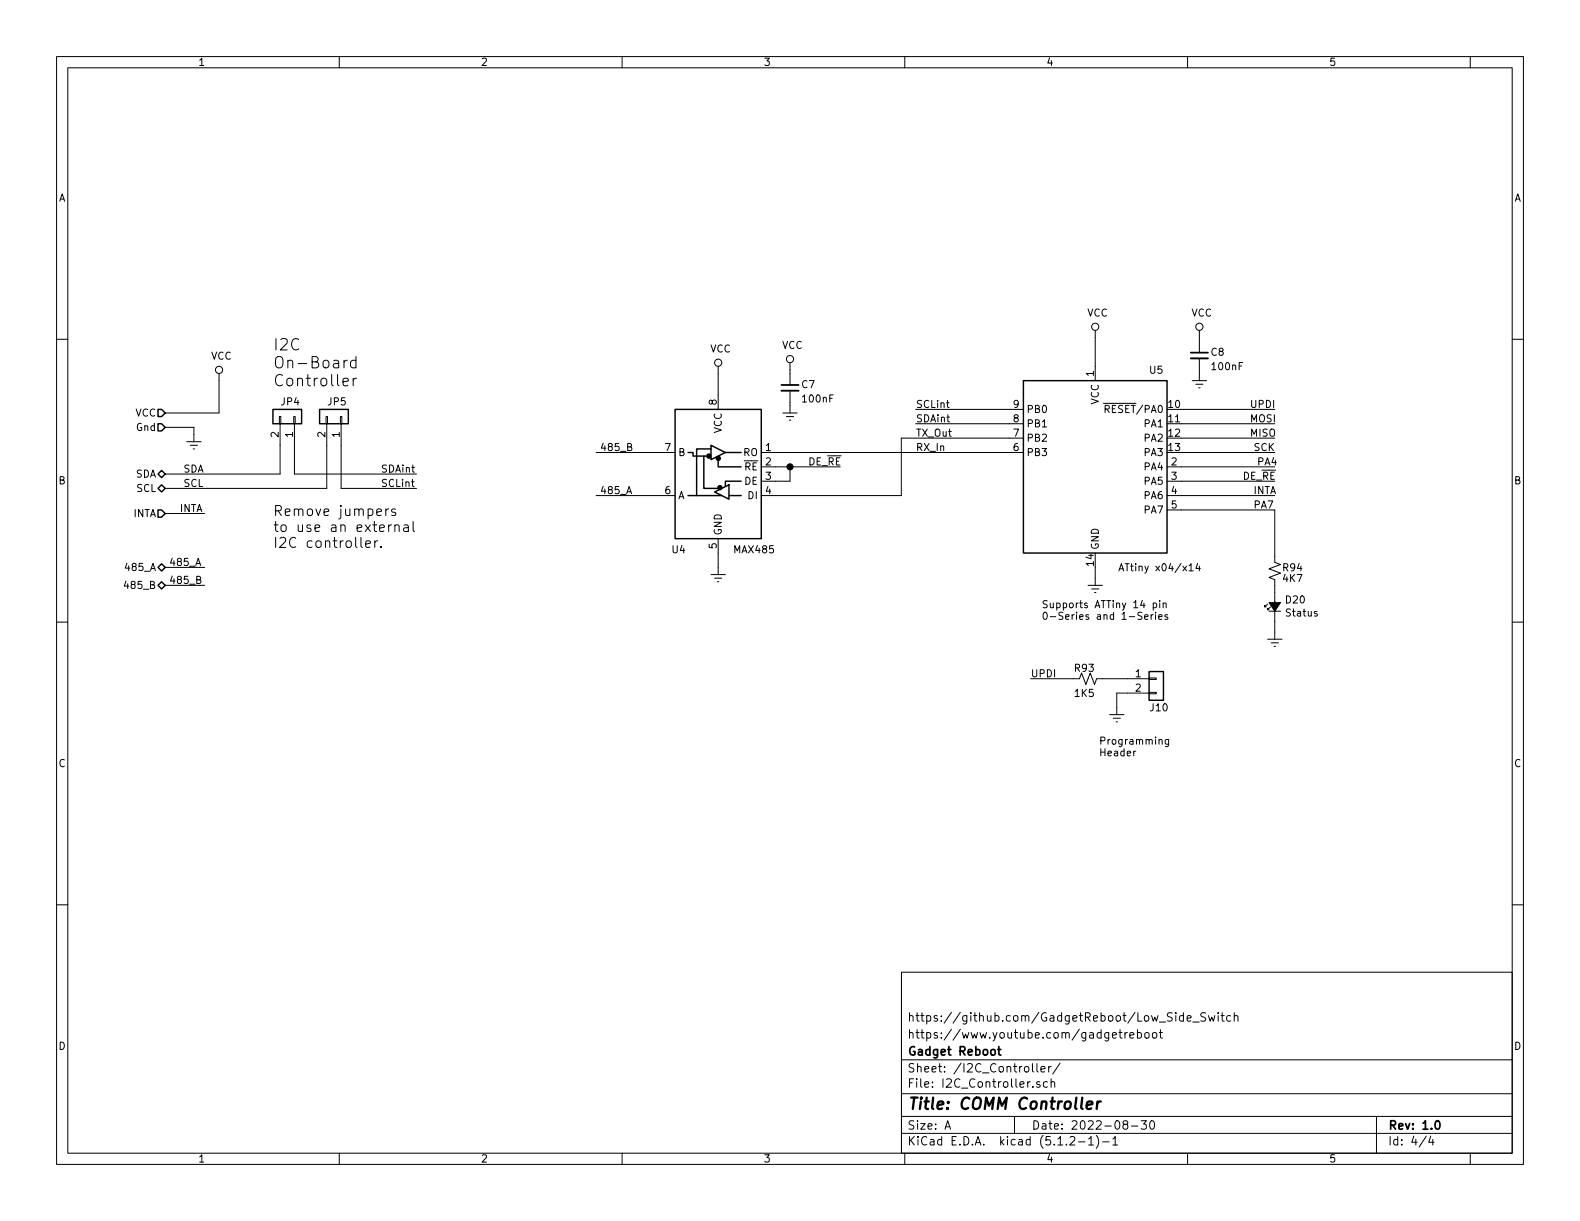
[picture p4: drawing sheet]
EESchema Schematic File Version 4
LIBS:GR_Low_Side_Switch-cache
EELAYER 29 0
EELAYER END
$Descr A 11000 8500
encoding utf-8
Sheet 4 4
Title "COMM Controller"
Date "2022-08-30"
Rev "1.0"
Comp "Gadget Reboot"
Comment1 "https://www.youtube.com/gadgetreboot"
Comment2 "https://github.com/GadgetReboot/Low_Side_Switch"
Comment3 ""
Comment4 ""
$EndDescr
Text Notes 7250 4325 0    50   ~ 0
Supports ATTiny 14 pin \n0-Series and 1-Series
$Comp
L MCU_Microchip_ATtiny:ATtiny804-SS U5
U 1 1
P 7625 3250
F 0 "U5" H 8050 3925 50  0000 C CNN
F 1 "ATtiny x04/x14" H 8075 2550 50  0000 C CNN
F 2 "Package_SO:SOIC-14_3.9x8.7mm_P1.27mm" H 7625 3250 50  0001 C CIN
F 3 "http://ww1.microchip.com/downloads/en/DeviceDoc/ATtiny804_1604-Data-Sheet-40002028A.pdf" H 7625 3250 50  0001 C CNN
F 4 "IC MCU 8BIT 16KB FLASH 14SOIC" H 7625 3250 50  0001 C CNN "Description"
F 5 "ATTINY1604-SSNR" H 7625 3250 50  0001 C CNN "MPN"
F 6 "Microchip" H 7625 3250 50  0001 C CNN "Manufacturer"
F 7 "IC MCU 8BIT 16KB FLASH 14SOIC" H 7625 3250 50  0001 C CNN "Desc."
	1    7625 3250
	1    0    0    -1  
$EndComp
Wire Wire Line
	8225 2850 8875 2850
Wire Wire Line
	8225 2950 8875 2950
Wire Wire Line
	8225 3050 8875 3050
Wire Wire Line
	8225 3150 8875 3150
Wire Wire Line
	8225 3250 8875 3250
Wire Wire Line
	8225 3350 8875 3350
Wire Wire Line
	8225 3450 8875 3450
Wire Wire Line
	6375 2850 7025 2850
Wire Wire Line
	6375 2950 7025 2950
$Comp
L Device:C_Small C8
U 1 1
P 8350 2475
F 0 "C8" H 8425 2500 50  0000 L CNN
F 1 "100nF" H 8425 2400 50  0000 L CNN
F 2 "Capacitor_SMD:C_0805_2012Metric" H 8350 2475 50  0001 C CNN
F 3 "~" H 8350 2475 50  0001 C CNN
F 4 "Capacitor MLCC 100nF+/-10% 50V X7R 0805" H 8350 2475 50  0001 C CNN "Description"
F 5 "CL21B104KBCNNWC" H 8350 2475 50  0001 C CNN "MPN"
F 6 "Samsung" H 8350 2475 50  0001 C CNN "Manufacturer"
F 7 "Capacitor MLCC 100nF+/-10% 50V X7R 0805" H 8350 2475 50  0001 C CNN "Desc."
	1    8350 2475
	1    0    0    -1  
$EndComp
$Comp
L power:GNDREF #PWR0114
U 1 1
P 8350 2600
F 0 "#PWR0114" H 8350 2350 50  0001 C CNN
F 1 "GNDREF" H 8600 2325 50  0001 C CNN
F 2 "" H 8350 2600 50  0001 C CNN
F 3 "" H 8350 2600 50  0001 C CNN
	1    8350 2600
	-1   0    0    -1  
$EndComp
Wire Wire Line
	8350 2600 8350 2575
Wire Wire Line
	8350 2375 8350 2350
Wire Wire Line
	7625 2350 7625 2550
$Comp
L power:GNDREF #PWR0110
U 1 1
P 7625 4025
F 0 "#PWR0110" H 7625 3775 50  0001 C CNN
F 1 "GNDREF" H 7875 3750 50  0001 C CNN
F 2 "" H 7625 4025 50  0001 C CNN
F 3 "" H 7625 4025 50  0001 C CNN
	1    7625 4025
	-1   0    0    -1  
$EndComp
Wire Wire Line
	7625 4025 7625 3950
Text Label 6375 3150 0    50   ~ 0
RX_In
Text Label 6375 3050 0    50   ~ 0
TX_Out
Text Label 6375 2850 0    50   ~ 0
SCLint
Text Label 6375 2950 0    50   ~ 0
SDAint
Text Label 8700 2850 0    50   ~ 0
UPDI
Text Label 8700 2950 0    50   ~ 0
MOSI
Text Label 8700 3050 0    50   ~ 0
MISO
Text Label 8725 3150 0    50   ~ 0
SCK
Text Label 8725 3450 0    50   ~ 0
INTA
Text Label 8650 3350 0    50   ~ 0
DE_~RE
Text Label 8750 3250 0    50   ~ 0
PA4
Text Label 8725 3550 0    50   ~ 0
PA7
$Comp
L power:GNDREF #PWR0112
U 1 1
P 7775 4925
F 0 "#PWR0112" H 7775 4675 50  0001 C CNN
F 1 "GNDREF" H 8025 4650 50  0001 C CNN
F 2 "" H 7775 4925 50  0001 C CNN
F 3 "" H 7775 4925 50  0001 C CNN
	1    7775 4925
	-1   0    0    -1  
$EndComp
$Comp
L Device:R_Small_US R93
U 1 1
P 7575 4725
F 0 "R93" V 7500 4775 50  0000 R CNN
F 1 "1K5" V 7675 4775 50  0000 R CNN
F 2 "Resistor_SMD:R_0805_2012Metric" H 7575 4725 50  0001 C CNN
F 3 "~" H 7575 4725 50  0001 C CNN
F 4 "RES SMD 1.5K OHM 5% 1/8W 0805" H 7575 4725 50  0001 C CNN "Description"
F 5 "ERJ-6GEYJ152V" H 7575 4725 50  0001 C CNN "MPN"
F 6 "Panasonic" H 7575 4725 50  0001 C CNN "Manufacturer"
F 7 "RES SMD 1.5K OHM 5% 1/8W 0805" H 7575 4725 50  0001 C CNN "Desc."
	1    7575 4725
	0    1    1    0   
$EndComp
Wire Wire Line
	7675 4725 7850 4725
Wire Wire Line
	7850 4825 7775 4825
Wire Wire Line
	7775 4825 7775 4925
Wire Wire Line
	7175 4725 7475 4725
Text Label 7175 4725 0    50   ~ 0
UPDI
Text Notes 7650 5275 0    50   ~ 0
Programming\nHeader
Text HLabel 1150 3300 0    50   BiDi ~ 0
SDA
Text HLabel 1150 3400 0    50   BiDi ~ 0
SCL
Text HLabel 1150 2875 0    50   Input ~ 0
VCC
$Comp
L power:VCC #PWR?
U 1 1
P 1525 2650
AR Path="/620F645F/63219CF2" Ref="#PWR?"  Part="1" 
AR Path="/63219CF2" Ref="#PWR?"  Part="1" 
AR Path="/6258F4DD/63219CF2" Ref="#PWR?"  Part="1" 
AR Path="/62660C03/63219CF2" Ref="#PWR?"  Part="1" 
AR Path="/6266783E/63219CF2" Ref="#PWR?"  Part="1" 
AR Path="/6266789E/63219CF2" Ref="#PWR?"  Part="1" 
AR Path="/631D1369/63219CF2" Ref="#PWR0104"  Part="1" 
F 0 "#PWR0104" H 1525 2500 50  0001 C CNN
F 1 "VCC" H 1542 2823 50  0000 C CNN
F 2 "" H 1525 2650 50  0001 C CNN
F 3 "" H 1525 2650 50  0001 C CNN
	1    1525 2650
	1    0    0    -1  
$EndComp
Wire Wire Line
	1525 2650 1525 2875
Wire Wire Line
	1525 2875 1150 2875
Text Label 1275 3300 0    50   ~ 0
SDA
Text Label 1275 3400 0    50   ~ 0
SCL
Text HLabel 1150 2975 0    50   Input ~ 0
Gnd
Wire Wire Line
	1150 2975 1350 2975
$Comp
L power:GNDREF #PWR?
U 1 1
P 1350 3025
AR Path="/63219D00" Ref="#PWR?"  Part="1" 
AR Path="/62037087/63219D00" Ref="#PWR?"  Part="1" 
AR Path="/620C1FB7/63219D00" Ref="#PWR?"  Part="1" 
AR Path="/620CB6A8/63219D00" Ref="#PWR?"  Part="1" 
AR Path="/620CF00E/63219D00" Ref="#PWR?"  Part="1" 
AR Path="/620F645F/63219D00" Ref="#PWR?"  Part="1" 
AR Path="/6258F4DD/63219D00" Ref="#PWR?"  Part="1" 
AR Path="/62660C03/63219D00" Ref="#PWR?"  Part="1" 
AR Path="/6266783E/63219D00" Ref="#PWR?"  Part="1" 
AR Path="/6266789E/63219D00" Ref="#PWR?"  Part="1" 
AR Path="/631D1369/63219D00" Ref="#PWR0103"  Part="1" 
F 0 "#PWR0103" H 1350 2775 50  0001 C CNN
F 1 "GNDREF" H 1355 2852 50  0001 C CNN
F 2 "" H 1350 3025 50  0001 C CNN
F 3 "" H 1350 3025 50  0001 C CNN
	1    1350 3025
	-1   0    0    -1  
$EndComp
Wire Wire Line
	1350 3025 1350 2975
Text HLabel 1150 3950 0    50   BiDi ~ 0
485_A
Wire Wire Line
	1150 3950 1425 3950
Text Label 1175 3950 0    50   ~ 0
485_A
Text HLabel 1150 3575 0    50   Input ~ 0
INTA
Wire Wire Line
	1150 3575 1425 3575
Text Label 1250 3575 0    50   ~ 0
INTA
$Comp
L power:VCC #PWR?
U 1 1
P 7625 2350
AR Path="/620F645F/6323EA67" Ref="#PWR?"  Part="1" 
AR Path="/6323EA67" Ref="#PWR?"  Part="1" 
AR Path="/6258F4DD/6323EA67" Ref="#PWR?"  Part="1" 
AR Path="/62660C03/6323EA67" Ref="#PWR?"  Part="1" 
AR Path="/6266783E/6323EA67" Ref="#PWR?"  Part="1" 
AR Path="/6266789E/6323EA67" Ref="#PWR?"  Part="1" 
AR Path="/631D1369/6323EA67" Ref="#PWR0109"  Part="1" 
F 0 "#PWR0109" H 7625 2200 50  0001 C CNN
F 1 "VCC" H 7642 2523 50  0000 C CNN
F 2 "" H 7625 2350 50  0001 C CNN
F 3 "" H 7625 2350 50  0001 C CNN
	1    7625 2350
	1    0    0    -1  
$EndComp
$Comp
L power:VCC #PWR?
U 1 1
P 8350 2350
AR Path="/620F645F/63244D91" Ref="#PWR?"  Part="1" 
AR Path="/63244D91" Ref="#PWR?"  Part="1" 
AR Path="/6258F4DD/63244D91" Ref="#PWR?"  Part="1" 
AR Path="/62660C03/63244D91" Ref="#PWR?"  Part="1" 
AR Path="/6266783E/63244D91" Ref="#PWR?"  Part="1" 
AR Path="/6266789E/63244D91" Ref="#PWR?"  Part="1" 
AR Path="/631D1369/63244D91" Ref="#PWR0113"  Part="1" 
F 0 "#PWR0113" H 8350 2200 50  0001 C CNN
F 1 "VCC" H 8367 2523 50  0000 C CNN
F 2 "" H 8350 2350 50  0001 C CNN
F 3 "" H 8350 2350 50  0001 C CNN
	1    8350 2350
	1    0    0    -1  
$EndComp
$Comp
L Interface_UART:MAX485E U4
U 1 1
P 5000 3250
F 0 "U4" H 5275 2675 50  0000 C CNN
F 1 "MAX485" H 4750 2675 50  0000 C CNN
F 2 "Package_SO:SOIC-8_3.9x4.9mm_P1.27mm" H 5000 2550 50  0001 C CNN
F 3 "https://datasheets.maximintegrated.com/en/ds/MAX1487E-MAX491E.pdf" H 5000 3300 50  0001 C CNN
F 4 "IC TRANSCEIVER RS485 8SOIC" H 5000 3250 50  0001 C CNN "Description"
F 5 "MAX485CSA+" H 5000 3250 50  0001 C CNN "MPN"
F 6 "Analog Devices/Maxim" H 5000 3250 50  0001 C CNN "Manufacturer"
F 7 "IC TRANSCEIVER RS485 8SOIC" H 5000 3250 50  0001 C CNN "Desc."
	1    5000 3250
	-1   0    0    -1  
$EndComp
Wire Wire Line
	5400 3250 5500 3250
Wire Wire Line
	5400 3350 5500 3350
Wire Wire Line
	5500 3350 5500 3250
Connection ~ 5500 3250
Wire Wire Line
	5500 3250 5850 3250
Text Label 5625 3250 0    50   ~ 0
DE_~RE
Wire Wire Line
	5400 3150 7025 3150
Wire Wire Line
	5400 3450 6275 3450
Wire Wire Line
	6275 3450 6275 3050
Wire Wire Line
	6275 3050 7025 3050
$Comp
L power:VCC #PWR?
U 1 1
P 5000 2600
AR Path="/620F645F/633C2F8E" Ref="#PWR?"  Part="1" 
AR Path="/633C2F8E" Ref="#PWR?"  Part="1" 
AR Path="/6258F4DD/633C2F8E" Ref="#PWR?"  Part="1" 
AR Path="/62660C03/633C2F8E" Ref="#PWR?"  Part="1" 
AR Path="/6266783E/633C2F8E" Ref="#PWR?"  Part="1" 
AR Path="/6266789E/633C2F8E" Ref="#PWR?"  Part="1" 
AR Path="/631D1369/633C2F8E" Ref="#PWR0105"  Part="1" 
F 0 "#PWR0105" H 5000 2450 50  0001 C CNN
F 1 "VCC" H 5017 2773 50  0000 C CNN
F 2 "" H 5000 2600 50  0001 C CNN
F 3 "" H 5000 2600 50  0001 C CNN
	1    5000 2600
	1    0    0    -1  
$EndComp
$Comp
L power:GNDREF #PWR0106
U 1 1
P 5000 3950
F 0 "#PWR0106" H 5000 3700 50  0001 C CNN
F 1 "GNDREF" H 5250 3675 50  0001 C CNN
F 2 "" H 5000 3950 50  0001 C CNN
F 3 "" H 5000 3950 50  0001 C CNN
	1    5000 3950
	-1   0    0    -1  
$EndComp
Wire Wire Line
	5000 3950 5000 3850
Wire Wire Line
	5000 2600 5000 2750
$Comp
L Device:C_Small C7
U 1 1
P 5500 2700
F 0 "C7" H 5575 2725 50  0000 L CNN
F 1 "100nF" H 5575 2625 50  0000 L CNN
F 2 "Capacitor_SMD:C_0805_2012Metric" H 5500 2700 50  0001 C CNN
F 3 "~" H 5500 2700 50  0001 C CNN
F 4 "Capacitor MLCC 100nF+/-10% 50V X7R 0805" H 5500 2700 50  0001 C CNN "Description"
F 5 "CL21B104KBCNNWC" H 5500 2700 50  0001 C CNN "MPN"
F 6 "Samsung" H 5500 2700 50  0001 C CNN "Manufacturer"
F 7 "Capacitor MLCC 100nF+/-10% 50V X7R 0805" H 5500 2700 50  0001 C CNN "Desc."
	1    5500 2700
	1    0    0    -1  
$EndComp
$Comp
L power:GNDREF #PWR0108
U 1 1
P 5500 2825
F 0 "#PWR0108" H 5500 2575 50  0001 C CNN
F 1 "GNDREF" H 5750 2550 50  0001 C CNN
F 2 "" H 5500 2825 50  0001 C CNN
F 3 "" H 5500 2825 50  0001 C CNN
	1    5500 2825
	-1   0    0    -1  
$EndComp
Wire Wire Line
	5500 2825 5500 2800
Wire Wire Line
	5500 2600 5500 2575
$Comp
L power:VCC #PWR?
U 1 1
P 5500 2575
AR Path="/620F645F/633C5442" Ref="#PWR?"  Part="1" 
AR Path="/633C5442" Ref="#PWR?"  Part="1" 
AR Path="/6258F4DD/633C5442" Ref="#PWR?"  Part="1" 
AR Path="/62660C03/633C5442" Ref="#PWR?"  Part="1" 
AR Path="/6266783E/633C5442" Ref="#PWR?"  Part="1" 
AR Path="/6266789E/633C5442" Ref="#PWR?"  Part="1" 
AR Path="/631D1369/633C5442" Ref="#PWR0107"  Part="1" 
F 0 "#PWR0107" H 5500 2425 50  0001 C CNN
F 1 "VCC" H 5517 2748 50  0000 C CNN
F 2 "" H 5500 2575 50  0001 C CNN
F 3 "" H 5500 2575 50  0001 C CNN
	1    5500 2575
	1    0    0    -1  
$EndComp
Text HLabel 1150 4075 0    50   BiDi ~ 0
485_B
Wire Wire Line
	1150 4075 1425 4075
Text Label 1175 4075 0    50   ~ 0
485_B
Text Label 4175 3450 0    50   ~ 0
485_A
Text Label 4175 3150 0    50   ~ 0
485_B
Wire Wire Line
	4150 3150 4600 3150
Wire Wire Line
	4150 3450 4600 3450
Text Label 2650 3400 0    50   ~ 0
SCLint
Wire Wire Line
	2375 3400 2900 3400
Wire Wire Line
	2375 3400 2375 3100
Wire Wire Line
	2275 3400 2275 3100
$Comp
L Connector_Generic:Conn_01x02 JP?
U 1 1
P 2375 2900
AR Path="/63BCBD7F" Ref="JP?"  Part="1" 
AR Path="/620F645F/63BCBD7F" Ref="JP?"  Part="1" 
AR Path="/6258F4DD/63BCBD7F" Ref="JP?"  Part="1" 
AR Path="/62660C03/63BCBD7F" Ref="JP?"  Part="1" 
AR Path="/6266783E/63BCBD7F" Ref="JP?"  Part="1" 
AR Path="/6266789E/63BCBD7F" Ref="JP?"  Part="1" 
AR Path="/631D1369/63BCBD7F" Ref="JP5"  Part="1" 
F 0 "JP5" V 2475 2800 50  0000 L CNN
F 1 "Conn_01x02" H 2455 2801 50  0001 L CNN
F 2 "Connector_PinHeader_2.54mm:PinHeader_1x02_P2.54mm_Vertical" H 2375 2900 50  0001 C CNN
F 3 "~" H 2375 2900 50  0001 C CNN
F 4 "Header vertical 2 Pos 2.54mm" H 2375 2900 50  0001 C CNN "Description"
F 5 "PREC002SAAN-RC" H 2375 2900 50  0001 C CNN "MPN"
F 6 "Sullins Connector Solutions" H 2375 2900 50  0001 C CNN "Manufacturer"
F 7 "Header vertical 2 Pos 2.54mm" H 2375 2900 50  0001 C CNN "Desc."
	1    2375 2900
	0    1    -1   0   
$EndComp
Wire Wire Line
	2050 3300 2900 3300
Text Label 2650 3300 0    50   ~ 0
SDAint
Wire Wire Line
	2050 3100 2050 3300
Wire Wire Line
	1950 3300 1950 3100
$Comp
L Connector_Generic:Conn_01x02 JP?
U 1 1
P 2050 2900
AR Path="/63BCBD89" Ref="JP?"  Part="1" 
AR Path="/620F645F/63BCBD89" Ref="JP?"  Part="1" 
AR Path="/6258F4DD/63BCBD89" Ref="JP?"  Part="1" 
AR Path="/62660C03/63BCBD89" Ref="JP?"  Part="1" 
AR Path="/6266783E/63BCBD89" Ref="JP?"  Part="1" 
AR Path="/6266789E/63BCBD89" Ref="JP?"  Part="1" 
AR Path="/631D1369/63BCBD89" Ref="JP4"  Part="1" 
F 0 "JP4" V 2150 2800 50  0000 L CNN
F 1 "Conn_01x02" H 2130 2801 50  0001 L CNN
F 2 "Connector_PinHeader_2.54mm:PinHeader_1x02_P2.54mm_Vertical" H 2050 2900 50  0001 C CNN
F 3 "~" H 2050 2900 50  0001 C CNN
F 4 "Header vertical 2 Pos 2.54mm" H 2050 2900 50  0001 C CNN "Description"
F 5 "PREC002SAAN-RC" H 2050 2900 50  0001 C CNN "MPN"
F 6 "Sullins Connector Solutions" H 2050 2900 50  0001 C CNN "Manufacturer"
F 7 "Header vertical 2 Pos 2.54mm" H 2050 2900 50  0001 C CNN "Desc."
	1    2050 2900
	0    1    -1   0   
$EndComp
Text Notes 1900 2700 0    79   ~ 0
I2C \nOn-Board\nController
Text Notes 1900 3825 0    70   ~ 0
Remove jumpers \nto use an external \nI2C controller.
Wire Wire Line
	1150 3300 1950 3300
Wire Wire Line
	1150 3400 2275 3400
$Comp
L Device:R_Small_US R94
U 1 1
P 8875 3975
AR Path="/631D1369/63C7462C" Ref="R94"  Part="1" 
AR Path="/63C7462C" Ref="R?"  Part="1" 
F 0 "R94" H 9075 4000 50  0000 R CNN
F 1 "4K7" H 9075 3925 50  0000 R CNN
F 2 "Resistor_SMD:R_0805_2012Metric" H 8875 3975 50  0001 C CNN
F 3 "~" H 8875 3975 50  0001 C CNN
F 4 "RES SMD 4.7K OHM 5% 1/8W 0805" H 8875 3975 50  0001 C CNN "Description"
F 5 "ERJ-6GEYJ472V" H 8875 3975 50  0001 C CNN "MPN"
F 6 "Panasonic" H 8875 3975 50  0001 C CNN "Manufacturer"
F 7 "RES SMD 4.7K OHM 5% 1/8W 0805" H 8875 3975 50  0001 C CNN "Desc."
	1    8875 3975
	1    0    0    -1  
$EndComp
$Comp
L Device:LED_Small_ALT D20
U 1 1
P 8875 4225
AR Path="/631D1369/63C74632" Ref="D20"  Part="1" 
AR Path="/63C74632" Ref="D?"  Part="1" 
F 0 "D20" V 8921 4157 50  0000 R CNN
F 1 "Status" V 8830 4157 50  0000 R CNN
F 2 "LED_SMD:LED_0805_2012Metric" V 8875 4225 50  0001 C CNN
F 3 "~" V 8875 4225 50  0001 C CNN
F 4 "LED Blue 0805" H 8875 4225 50  0001 C CNN "Description"
F 5 "150080BS75000" H 8875 4225 50  0001 C CNN "MPN"
F 6 "Wurth Elektronik" H 8875 4225 50  0001 C CNN "Manufacturer"
F 7 "LED Blue 0805" H 8875 4225 50  0001 C CNN "Desc."
	1    8875 4225
	0    -1   -1   0   
$EndComp
$Comp
L power:GNDREF #PWR0115
U 1 1
P 8875 4400
AR Path="/631D1369/63C74638" Ref="#PWR0115"  Part="1" 
AR Path="/63C74638" Ref="#PWR?"  Part="1" 
F 0 "#PWR0115" H 8875 4150 50  0001 C CNN
F 1 "GNDREF" H 9125 4125 50  0001 C CNN
F 2 "" H 8875 4400 50  0001 C CNN
F 3 "" H 8875 4400 50  0001 C CNN
	1    8875 4400
	-1   0    0    -1  
$EndComp
Wire Wire Line
	8875 4075 8875 4125
Wire Wire Line
	8875 4325 8875 4400
Wire Wire Line
	8875 3550 8875 3875
Wire Wire Line
	8225 3550 8875 3550
$Comp
L Connector_Generic:Conn_01x02 JP?
U 1 1
P 8050 4725
AR Path="/63C93513" Ref="JP?"  Part="1" 
AR Path="/620F645F/63C93513" Ref="JP?"  Part="1" 
AR Path="/6258F4DD/63C93513" Ref="JP?"  Part="1" 
AR Path="/62660C03/63C93513" Ref="JP?"  Part="1" 
AR Path="/6266783E/63C93513" Ref="JP?"  Part="1" 
AR Path="/6266789E/63C93513" Ref="JP?"  Part="1" 
AR Path="/631D1369/63C93513" Ref="J10"  Part="1" 
F 0 "J10" H 8000 4525 50  0000 L CNN
F 1 "Conn_01x02" H 8130 4626 50  0001 L CNN
F 2 "Connector_PinHeader_2.54mm:PinHeader_1x02_P2.54mm_Vertical" H 8050 4725 50  0001 C CNN
F 3 "~" H 8050 4725 50  0001 C CNN
F 4 "Header vertical 2 Pos 2.54mm" H 8050 4725 50  0001 C CNN "Description"
F 5 "PREC002SAAN-RC" H 8050 4725 50  0001 C CNN "MPN"
F 6 "Sullins Connector Solutions" H 8050 4725 50  0001 C CNN "Manufacturer"
F 7 "Header vertical 2 Pos 2.54mm" H 8050 4725 50  0001 C CNN "Desc."
	1    8050 4725
	1    0    0    -1  
$EndComp
$EndSCHEMATC
